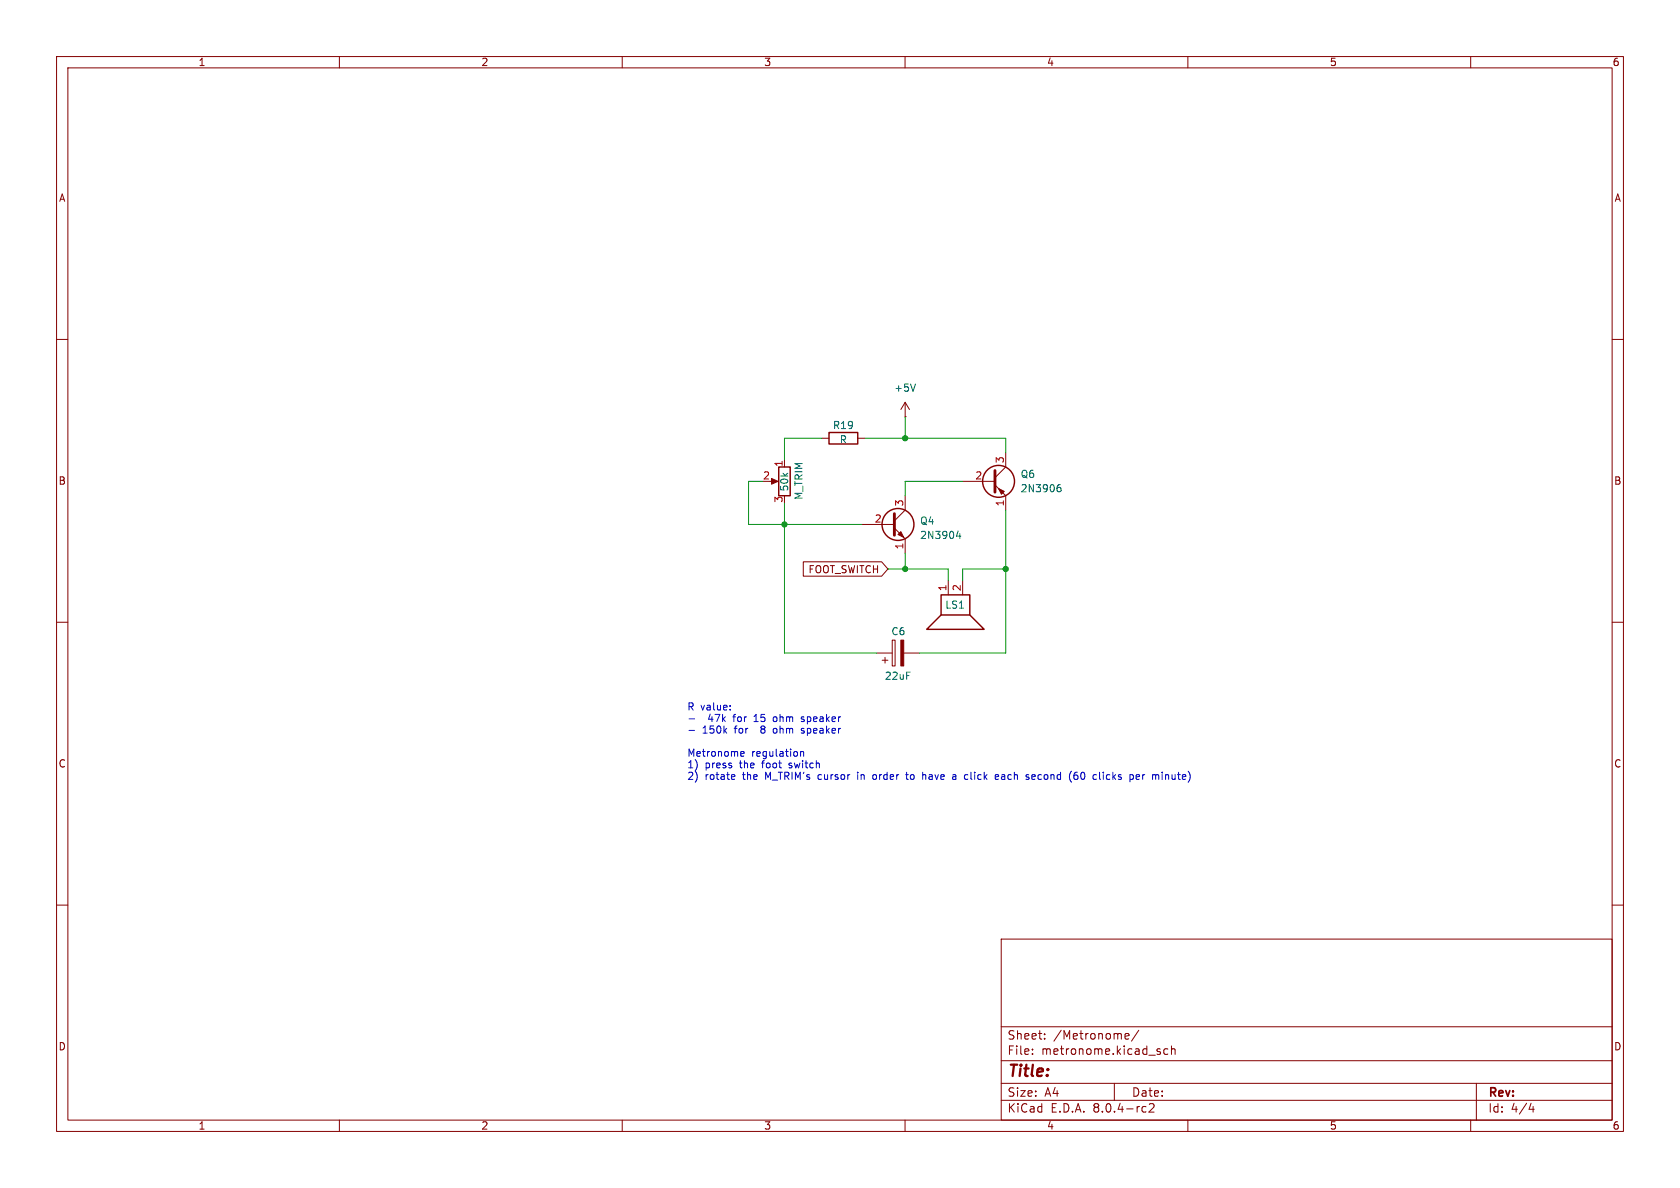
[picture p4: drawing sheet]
<svg xmlns="http://www.w3.org/2000/svg" width="297mm" height="210mm" viewBox="0 0 297 210" stroke-linecap="round" stroke-linejoin="round" font-family="sans-serif">
<g fill="none" stroke="#840000" stroke-width=".18">
<path d="M10 10h277v190h-277zM12 12h273v186h-273zM60 10v2M110 10v2M160 10v2M210 10v2M260 10v2M10 60h2M285 60h2M145.3 77.5h1.3M151.6 77.5h1.3M160 73.7h.1"/>
<path d="M160 71.1v2.6M160 71.1l-.7 1.3M160 71.1l.8 1.3M136.1 85.1h1.1M138.7 81.3v1.3M142 99.3h13.9l1.1 1.3-1.1 1.3h-13.9zM152.4 92.7h5.7M158.1 93.3l1.9 2v2.5M160 87.6v2.6l-1.9 1.9M170.2 85.1h5.7M175.9 85.7l1.9 1.9v2.6M177.8 80v2.6l-1.9 1.9"/>
<path d="M10 110h2M154.9 115.4h2.8M156 116.7h1M156.5 116.2v1M157.7 113.2h.5v4.5h-.5zM159.8 115.4h2.8M167.6 102.6v2.6M170.2 102.6v2.6M285 110h2M10 160h2M285 160h2M177 166h108v32h-108z"/>
<path d="M60 198v2M110 198v2M160 198v2M177 194.5h108M177 191.5h108M177 187.5h108M177 181.5h108M182.5 186.3v.1M182.5 185.5v.1M184.7 183.6v.1M184.7 182.8v.1M197 191.5v3"/>
<path d="M198.9 183.2l.7-.1-.1-.3-.4-.1-.2 .2 .1 .7h.5M201.3 182.1l-1.3 2M202.2 195.6l.4 .1M202.6 196.5l-.4 .1M203.2 195.2l.5-.1 .3 .1v.3l-.9 1.1h.9M205.1 186v.3M206.5 185.5l-.5-.1-.3 .3v.4l.2 .2h.6M207.1 185.5l.2-.1 .4 .1v.9M207.1 184.9v1.5M210 198v2M260 198v2M261 191.5v6.5"/>
<path d="M270.7 195l-.4 1.1h.9M271 195.6v1"/>
</g>
<g fill="#840000" stroke="#840000" stroke-width=".18">
<path d="M136.4 84.6l1.1 .5-1.1 .5z"/>
<path d="M176.5 86.4l1 .5-.5 .5z"/>
<path d="M158.7 94.5l.6-.5 .5 1z"/>
<path d="M159.3 113.2h.5v4.5h-.5z"/>
</g>
<g fill="none" stroke="#840000" stroke-width=".25">
<path d="M146.6 76.5h5v2h-5zM137.7 82.6h2v5h-2zM166.4 105.2h5v3.5h-5zM166.4 108.7l-2.6 2.6h10.2l-2.6-2.6"/>
<circle cx="158.7" cy="92.7" r="2.82"/>
<circle cx="176.5" cy="85.1" r="2.82"/>
</g>
<path d="M158.1 90.8v3.8M175.9 83.2v3.8" fill="none" stroke="#840000" stroke-width=".51"/>
<path d="M161.8 67.9l-.4 1.3M169.4 93.9l-.3 .9h.8M169.7 94.3v.9M187 86.2h.3l.3 .2-.1 .5h-.5M187.5 85.7l-.5 .1" fill="none" stroke="#006464" stroke-width=".18"/>
<g fill="none" stroke="#0000c2" stroke-width=".18">
<path d="M121.8 127.1h1M121.8 129.1h1M129.1 125.4v.1M129.1 124.7v.1M129.5 136.9l.4 .1v.2l-.6 .2M129.9 137.7l-.4 .1M130.9 133.3l.7-.2-.1-.2-.4-.1-.2 .2 .1 .6h.5M133.3 127.6h.7M133.4 126.6l-.1 .1M136.8 126.8l-.1 .2 .1 .5M136.8 128.8l-.1 .2 .1 .5M141.5 133l.2-.2 .3 .1 .1 .8"/>
<path d="M141.5 132.8v.9M141.7 127.5l.3 .1M141.7 129.5l.3 .1M142 126.7l-.3 .2v.2h.3M142 128.8l-.3 .1v.2l.3 .1M151.6 136.5v.1M151.6 136.9v.9M154.7 136.9l-.3 .1-.1 .2 .1 .5 .3 .1M160.1 136.9h.5M160.3 136.5v1.1l.3 .2M163.3 136.9l.4 .2v.7M168.6 136.9l.3 .1 .1 .8"/>
<path d="M169 137.7l-.4 .1M169 137.2l-.4 .1M176.1 136.9l.4 .1v.2l-.6 .2M176.5 137.7l-.4 .1M177.5 136.9l-.4 .1M177.5 137.3h-.3l-.2 .2 .1 .2 .4 .1M183 137l-.4-.1-.2 .2 .1 .6h.5M183 137.2l-.6 .2M190.5 136.5l-.4 .1a.85 .85 0 0 0 0 1.2l.4-.1 .1-.5-.3-.2-.3 .1-.2 .1M194.4 137.6l.2 .2M195.1 136.5v.1M195.1 136.9v.9"/>
<path d="M200.9 137.4l.6-.2-.1-.2-.4-.1-.1 .2v.6h.5M206.1 136.9v.9M206.1 137v.1"/>
</g>
<path d="M145.3 77.5h-6.6v3.8M152.9 77.5h24.9v2.5M160 73.7v3.8M134.9 85.1h-2.6v7.6h20.1M138.7 88.9v26.5h16.2M160 97.8v2.8M170.2 85.1h-10.2v2.5M177.8 90.2v25.2h-15.2M157 100.6h10.6v2M177.8 100.6h-7.6v2" fill="none" stroke="#009600" stroke-width=".18"/>
<g fill="#009600" stroke="#009600" stroke-width=".18">
<circle cx="160" cy="77.5" r=".46"/>
<circle cx="138.7" cy="92.7" r=".46"/>
<circle cx="177.8" cy="100.6" r=".46"/>
<circle cx="160" cy="100.6" r=".46"/>
</g>
<text font-size="2.8" fill="#840000" x="178" y="190.9">Title:</text>
<g font-size="2.1" fill="#840000">
<text x="178" y="184">Sheet:</text>
<text x="186.2" y="184">/Metronome/</text>
<text x="178" y="186.7">File:</text>
<text x="184.1" y="186.7">metronome.kicad_sch</text>
<text x="178" y="196.9">KiCad</text>
<text x="178" y="194.1">Size:</text>
<text x="184.7" y="194.1">A4</text>
<text x="185.7" y="196.9">E.D.A.</text>
<text x="193.3" y="196.9">8.0.4-rc2</text>
<text x="200" y="194.1">Date:</text>
<text x="263" y="194.3">Rev:</text>
<text x="263" y="196.9">Id:</text>
<text x="267.1" y="196.9">4/4</text>
</g>
<g font-size="1.8" fill="#840000">
<text x="35" y="11.9">1</text>
<text x="85" y="11.9">2</text>
<text x="135" y="11.9">3</text>
<text x="185" y="11.9">4</text>
<text x="235" y="11.9">5</text>
<text x="285" y="11.9">6</text>
<text x="10.3" y="35.9">A</text>
<text x="285.3" y="35.9">A</text>
<text x="10.3" y="85.9">B</text>
<text x="285.3" y="85.9">B</text>
<text x="142.8" y="101.5">FOOT_SWITCH</text>
<text x="10.3" y="135.9">C</text>
<text x="285.3" y="135.9">C</text>
<text x="10.3" y="185.9">D</text>
<text x="285.3" y="185.9">D</text>
<text x="35" y="199.9">1</text>
<text x="85" y="199.9">2</text>
<text x="135" y="199.9">3</text>
<text x="185" y="199.9">4</text>
<text x="235" y="199.9">5</text>
<text x="285" y="199.9">6</text>
</g>
<g font-size="1.8" fill="#006464">
<text x="158" y="69.4">+5V</text>
<text x="147.2" y="76">R19</text>
<text x="148.4" y="78.6">R</text>
<text x="139.5" y="87" transform="rotate(-90 139.5 87)">50k</text>
<text x="142.1" y="88.5" transform="rotate(-90 142.1 88.5)">M_TRIM</text>
<text x="180.3" y="84.7">Q6</text>
<text x="180.3" y="87.2">2N3906</text>
<text x="162.6" y="92.9">Q4</text>
<text x="162.6" y="95.5">2N3904</text>
<text x="167" y="107.8">LS1</text>
<text x="157.5" y="112.5">C6</text>
<text x="156.3" y="120.4">22uF</text>
</g>
<g font-size="1.8" fill="#a90000">
<text x="138.4" y="82.6" transform="rotate(-90 138.4 82.6)">1</text>
<text x="177.5" y="82" transform="rotate(-90 177.5 82)">3</text>
<text x="134.8" y="84.8">2</text>
<text x="138.4" y="89" transform="rotate(-90 138.4 89)">3</text>
<text x="159.8" y="89.6" transform="rotate(-90 159.8 89.6)">3</text>
<text x="172.3" y="84.8">2</text>
<text x="177.5" y="89.6" transform="rotate(-90 177.5 89.6)">1</text>
<text x="154.6" y="92.5">2</text>
<text x="159.8" y="97.2" transform="rotate(-90 159.8 97.2)">1</text>
<text x="167.4" y="104.6" transform="rotate(-90 167.4 104.6)">1</text>
<text x="169.9" y="104.6" transform="rotate(-90 169.9 104.6)">2</text>
</g>
<g font-size="1.8" fill="#0000c2">
<text x="121.4" y="125.8">R value:</text>
<text x="124.2" y="129.9">150k</text>
<text x="125.3" y="127.8">47k</text>
<text x="129.9" y="127.8">for</text>
<text x="130" y="129.9">for</text>
<text x="133.8" y="127.8">15</text>
<text x="135" y="129.9">8</text>
<text x="137.4" y="127.8">ohm</text>
<text x="137.4" y="129.9">ohm</text>
<text x="142.5" y="127.8">speaker</text>
<text x="142.5" y="129.9">speaker</text>
<text x="121.4" y="134">Metronome</text>
<text x="121.4" y="136">1)</text>
<text x="124.6" y="136">press</text>
<text x="130.9" y="136">the</text>
<text x="132.9" y="134">regulation</text>
<text x="135" y="136">foot</text>
<text x="139.9" y="136">switch</text>
<text x="121.4" y="138.1">2)</text>
<text x="124.6" y="138.1">rotate</text>
<text x="131.4" y="138.1">the</text>
<text x="135.6" y="138.1">M_TRIM's</text>
<text x="145.1" y="138.1">cursor</text>
<text x="152.2" y="138.1">in</text>
<text x="155.2" y="138.1">order</text>
<text x="161.3" y="138.1">to</text>
<text x="164.3" y="138.1">have</text>
<text x="169.9" y="138.1">a</text>
<text x="172.2" y="138.1">click</text>
<text x="177.8" y="138.1">each</text>
<text x="183.5" y="138.1">second</text>
<text x="191.3" y="138.1">(60</text>
<text x="195.7" y="138.1">clicks</text>
<text x="202.4" y="138.1">per</text>
<text x="206.6" y="138.1">minute)</text>
</g>
</svg>
